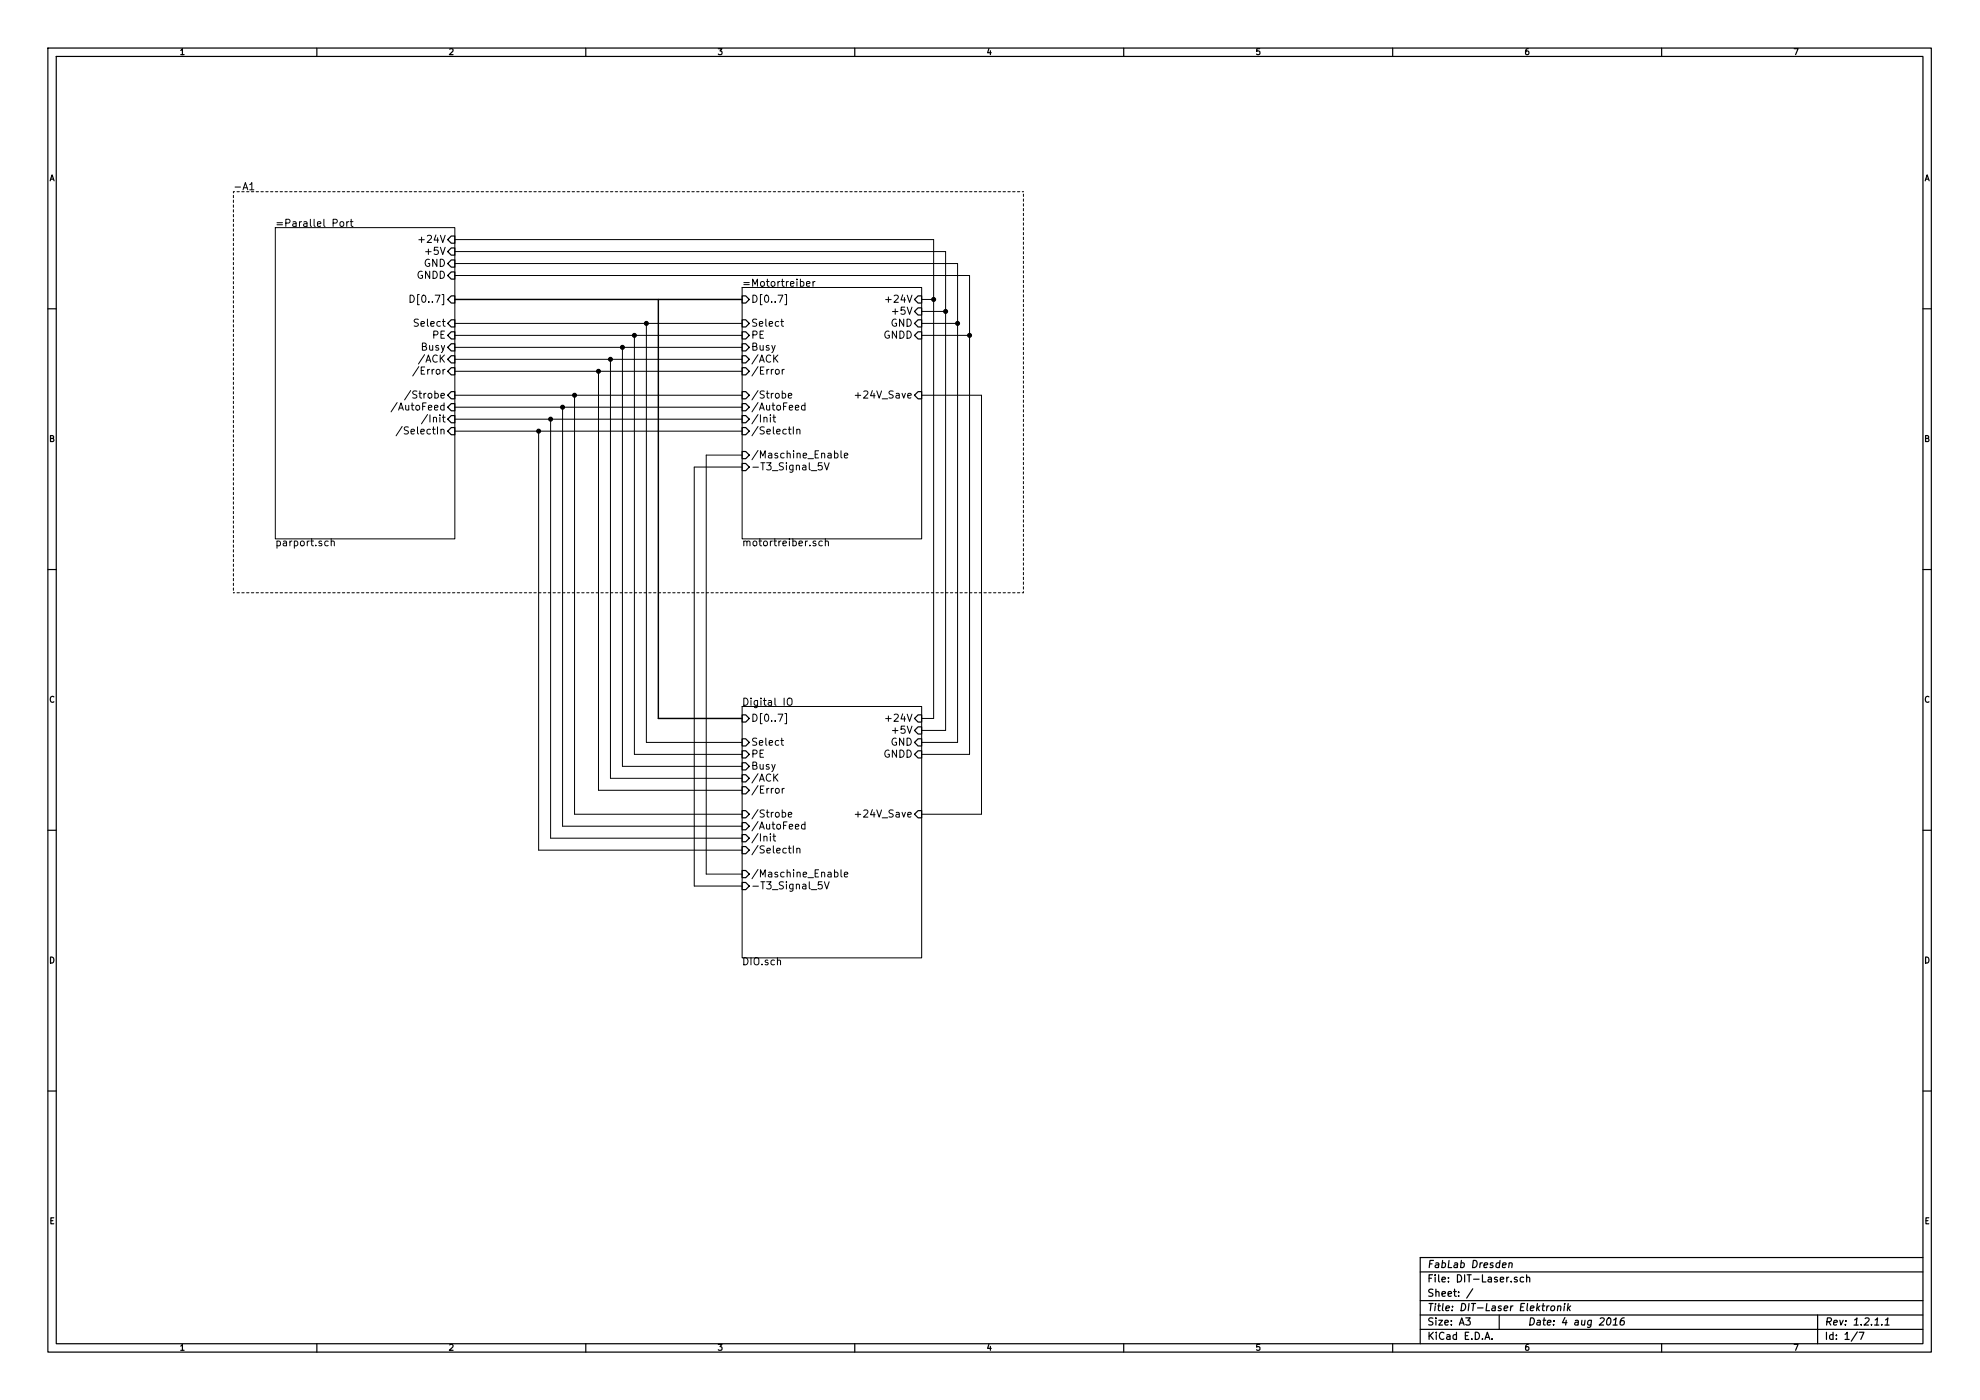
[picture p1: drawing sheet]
<svg xmlns="http://www.w3.org/2000/svg" width="420mm" height="297mm" viewBox="0 0 420 297" stroke-linecap="round" stroke-linejoin="round" font-family="sans-serif">
<g fill="none" stroke="#000" stroke-width=".25">
<path d="M10.2 10.2h399.6v276.7h-399.6zM11.9 12h396.2v273.1h-396.2zM67.2 10.2v1.8M124.3 10.2v1.8M181.4 10.2v1.8M238.5 10.2v1.8M295.5 10.2v1.8M352.6 10.2v1.8M95 50.8l.8-.7h.7v1.5h-.7zM95.8 55.2h.7v1.5h-.7l-.8-.8zM95.8 52.6h.7v1.5h-.7l-.8-.7zM95.8 57.7h.7v1.5h-.7l-.8-.7z"/>
<path d="M10.2 65.5h1.7M95 68.6l.8-.7h.7v1.5h-.7zM95.8 62.8h.7v1.5h-.7l-.8-.8zM95.8 70.4h.7v1.5h-.7l-.8-.7zM95.8 72.9h.7v1.6h-.7l-.8-.8zM95.8 75.5h.7v1.5h-.7l-.8-.8zM95.8 78h.7v1.5h-.7l-.8-.7zM157.5 67.9h.7l.8 .7-.8 .8h-.7zM157.5 70.4h.7l.8 .8-.8 .7h-.7zM157.5 72.9h.7l.8 .8-.8 .8h-.7zM157.5 75.5h.7l.8 .7-.8 .8h-.7zM157.5 78h.7l.8 .8-.8 .7h-.7z"/>
<path d="M157.5 62.8h.7l.8 .7-.8 .8h-.7zM194.1 66.1l.7-.8h.8v1.5h-.8zM194.8 62.8h.8v1.5h-.8l-.7-.8zM194.8 67.9h.8v1.5h-.8l-.7-.8zM194.8 70.4h.8v1.5h-.8l-.7-.7zM408.1 65.5h1.7M95 86.4l.8-.8h.7v1.6h-.7zM95 91.5l.8-.8h.7v1.5h-.7zM95.8 83.1h.7v1.5h-.7l-.8-.7zM95.8 88.2h.7v1.5h-.7l-.8-.8zM157.5 83.1h.7l.8 .8-.8 .7h-.7zM157.5 85.6h.7l.8 .8-.8 .8h-.7z"/>
<path d="M157.5 88.2h.7l.8 .7-.8 .8h-.7zM157.5 90.7h.7l.8 .8-.8 .7h-.7zM157.5 95.8h.7l.8 .8-.8 .7h-.7zM157.5 98.3h.7l.8 .8-.8 .8h-.7zM194.8 83.1h.8v1.5h-.8l-.7-.7zM10.2 120.8h1.7M408.1 120.8h1.7M157.5 151.7h.7l.8 .7-.8 .8h-.7zM157.5 156.8h.7l.8 .7-.8 .8h-.7zM157.5 159.3h.7l.8 .8-.8 .7h-.7zM194.8 151.7h.8v1.5h-.8l-.7-.8zM194.8 154.2h.8v1.5h-.8l-.7-.7z"/>
<path d="M194.8 156.8h.8v1.5h-.8l-.7-.8zM194.8 159.3h.8v1.5h-.8l-.7-.7zM10.2 176.2h1.7M157.5 172h.7l.8 .8-.8 .7h-.7zM157.5 174.5h.7l.8 .8-.8 .8h-.7zM157.5 177.1h.7l.8 .7-.8 .8h-.7zM157.5 179.6h.7l.8 .8-.8 .7h-.7zM157.5 161.8h.7l.8 .8-.8 .8h-.7zM157.5 164.4h.7l.8 .7-.8 .8h-.7zM157.5 166.9h.7l.8 .8-.8 .7h-.7zM194.8 172h.8v1.5h-.8l-.7-.7zM408.1 176.2h1.7"/>
<path d="M157.5 184.7h.7l.8 .8-.8 .7h-.7zM157.5 187.2h.7l.8 .8-.8 .8h-.7zM10.2 231.5h1.7M408.1 231.5h1.7M301.4 269.9h106.7M301.4 276h106.7M301.4 279h106.7M311 279.6h1l-.5 .6 .4 .2v.6l-.2 .1-.7-.1M312.5 273.4l-1.3 2M318.1 279v3.1M318.8 268.4l.8-.1-.1-.3h-.6l-.1 .7 .2 .2h.4M320.2 268.1l.3-.2 .3 .1v.9"/>
<path d="M320.3 267.9l-.2 1M321.9 271.1l-.3-.1-.3 .2 .1 .2 .5 .2v.3h-.6M323.3 271.1l-.4-.1-.3 .3 .1 .6 .2 .1 .4-.1M324 271.1a.36 .36 0 0 1 .6 .1v.8M324 270.5v1.5M328.7 277.1l-.5 .3M329.2 277.2l.3-.1 .4 .1v.6l-.4 .3-.4-.1zM330.6 277.2l.2-.1 .4 .1-.1 .9M330.6 277.1l-.1 1M332 277.1l-.1 1M332 276.6v.1M332.8 276.6l-.2 1.5"/>
<path d="M332.8 277.5l.4 .6M333.3 277.1l-.7 .6M341.2 279.8l.2-.2a.78 .78 0 0 1 .5 .7 .78 .78 0 0 1-.3 .7l-.4 .1-.3-.2v-.7zM344.7 279.6l-.5 .1a1.18 1.18 0 0 0-.3 1.4h.4l.3-.1 .1-.5-.3-.3h-.3l-.3 .3M385.7 279v6.1M408.1 266.8h-106.7v18.3M67.2 285.1v1.8M124.3 285.1v1.8M181.4 285.1v1.8M238.5 285.1v1.8M295.5 285.1v1.8M301.4 282.1h106.7"/>
<path d="M315.1 284.2l.5-1.5 .5 1.5M315.2 283.8h.8M316.6 284.1v.1M342.3 281.1h.9M342.4 280l.5-.4-.2 1.5M352.6 285.1v1.8M394.1 282.6l-1.3 2M394.5 282.7h1l-.6 1.5M399.3 281v.1M400 281.1h.9M400.1 280l.5-.4-.2 1.5"/>
</g>
<g fill="none" stroke="#000" stroke-width=".21">
<path d="M53 39.2l.4-.5v1.6M53 40.3h.9M58.4 48.3h38.1v66h-38.1zM72.2 47.2l.2-.2 .5 .2v.7l-.3 .1-.4-.1zM73.6 47v1M74 47l-.4 .3M74.3 47h.6M74.5 46.5v1.3l.4 .2M88.9 50.9h1.1M96.5 53.4h104.2v101.6h-5.1M96.5 55.9h106.7v101.6h-7.6M96.5 50.8h101.6v101.6h-2.5"/>
<path d="M96.5 58.5h109.2v101.6h-10.1M172.5 59.7v1M172.9 59.7l-.4 .3M87 62.6a.77 .77 0 0 1 .9 .8 .77 .77 0 0 1-.9 .7zM88.9 77.8l-1.3 2M96.5 68.6h61M96.5 71.2h61M96.5 73.7h61M96.5 76.2h61M96.5 78.8h61M127 78.8v88.9h30.5M129.5 76.2v88.9h28"/>
<path d="M132.1 73.7v88.9h25.4M134.6 71.2v88.9h22.9M137.2 68.6v88.9h20.3M157.5 61h38.1v53.3h-38.1zM165.7 68.2h.6M165.9 67.7v1.3l.4 .2M166 78.4v1M166.4 78.4l-.4 .3M166.5 62.5h.4v2.2h-.4M171.1 60.2l.8-.1-.1-.3-.4-.1-.3 .3 .1 .7h.6M187.9 63.6h1.2M195.6 63.5h2.5"/>
<path d="M195.6 68.6h7.6M195.6 71.2h10.1M195.6 66.1h5.1M84.3 85.4l-1.3 2M85.3 90.5l-1.3 2M87.1 82.9l-1.2 1.9M90.7 87.9l-1.3 2M96.5 83.9h61M96.5 86.4h61M96.5 88.9h61M96.5 91.5h61M114.3 91.5v88.9h43.2"/>
<path d="M116.8 88.9v88.9h40.7M119.4 86.4v88.9h38.1M121.9 83.9v88.9h35.6M157.5 96.6h-7.6v88.9h7.6M157.5 99.1h-10.2v88.9h10.2M163.5 88v.2M164 88.5h.6M164.2 88v1.3l.4 .2M167.3 84l.7-.2-.1-.3h-.4l-.2 .2 .1 .7h.5M168.4 90.6v1.5M169.1 91.2l.1-.1a.36 .36 0 0 1 .5 .2v.8M169.1 91.1v1"/>
<path d="M170.8 86.1l-.4-.1-.3 .3 .1 .6 .2 .1 .4-.1M170.8 85.5v1.5M174.4 98.2h-.7l-.1 .7 .2-.1h.5l.2 .3-.1 .5-.2 .1-.6-.1M174.9 98.2l.5 1.5 .5-1.5M177.1 96.2h.4l.3 .3-.1 .5-.2 .2-.4-.1M178.5 95.6v1.4l.2 .2M179.2 96.7l.7-.2-.1-.3h-.4l-.2 .2v.7h.6M181.5 83.9h1.2M195.6 83.9h12.7v88.9h-12.7M69.6 114.9l-.4-.1-.3 .3 .1 .6 .2 .1 .4-.1M70.3 114.9h.1a.36 .36 0 0 1 .5 .1v.8M70.3 114.3v1.5"/>
<path d="M174.5 114.9l-.4-.1-.3 .3v.6l.3 .1 .4-.1M175.1 114.9h.1a.36 .36 0 0 1 .6 .1v.8M175.1 114.3v1.5M157.5 149.9h38.1v53.3h-38.1zM165.7 157.1h.6M165.9 156.6v1.3l.4 .2M166.5 151.4h.4v2.2h-.4M167.1 148.3a.5 .5 0 0 1 .6-.2 .5 .5 0 0 1 .4 .5l-.1 .8-.3 .2a.53 .53 0 0 1-.6-.5zM187.9 152.5h1.2M163.5 176.9v.2M164 177.4h.6M164.2 176.9v1.3l.4 .2"/>
<path d="M166 167.3v1M166.4 167.3l-.4 .3M167.3 172.9l.7-.2-.1-.3h-.4l-.2 .2 .1 .7h.5M168.4 179.5v1.5M169.1 180v1M170.8 175l-.4-.1-.3 .3 .1 .6 .2 .1 .4-.1M170.8 174.4v1.5M181.5 172.8h1.2M169.1 180.1l.1-.1a.36 .36 0 0 1 .5 .2v.8M174.4 187.1h-.7l-.1 .7 .2-.1h.5l.2 .3-.1 .5-.2 .1-.6-.1M174.9 187.1l.5 1.5 .5-1.5M177.1 185.1h.4l.3 .3-.1 .5-.2 .2-.4-.1"/>
<path d="M178.5 184.5v1.4l.2 .2M179.2 185.6l.7-.2-.1-.3h-.4l-.2 .2v.7h.6"/>
</g>
<path d="M96.5 63.5h61M139.7 63.5v88.9h17.8" fill="none" stroke="#000" stroke-width=".3"/>
<path d="M49.5 40.7v85.1M217.2 40.7h-167.7M49.5 125.8h167.7M217.2 125.8v-85.1" fill="none" stroke="#000" stroke-width=".21" stroke-dasharray=".5" stroke-dashoffset=".3"/>
<g fill="#000" stroke="#000" stroke-width=".25">
<circle cx="127" cy="78.8" r=".41"/>
<circle cx="129.5" cy="76.2" r=".41"/>
<circle cx="132.1" cy="73.7" r=".41"/>
<circle cx="134.6" cy="71.2" r=".41"/>
<circle cx="137.2" cy="68.6" r=".41"/>
<circle cx="198.1" cy="63.5" r=".41"/>
<circle cx="200.7" cy="66.1" r=".41"/>
<circle cx="203.2" cy="68.6" r=".41"/>
<circle cx="205.7" cy="71.2" r=".41"/>
<circle cx="114.3" cy="91.5" r=".41"/>
<circle cx="116.8" cy="88.9" r=".41"/>
<circle cx="119.4" cy="86.4" r=".41"/>
<circle cx="121.9" cy="83.9" r=".41"/>
</g>
<g font-size="2.1">
<text x="49.5" y="40.4">-A1</text>
<text x="58.4" y="48.2">=Parallel Port</text>
<text x="89.6" y="51.6">+24V</text>
<text x="88.3" y="59.2">GNDD</text>
<text x="89.9" y="56.7">GND</text>
<text x="90.8" y="54.1">+5V</text>
<text x="88.1" y="64.3">D[0..7]</text>
<text x="157.5" y="60.9">=Motortreiber</text>
<text x="159.4" y="64.3">D[0..7]</text>
<text x="188.6" y="64.3">+24V</text>
<text x="88.3" y="69.4">Select</text>
<text x="91.8" y="71.9">PE</text>
<text x="159.4" y="69.4">Select</text>
<text x="159.4" y="71.9">PE</text>
<text x="187.4" y="71.9">GNDD</text>
<text x="188.9" y="69.4">GND</text>
<text x="189.8" y="66.8">+5V</text>
<text x="89.4" y="74.5">Busy</text>
<text x="89.4" y="77">/ACK</text>
<text x="159.4" y="74.5">Busy</text>
<text x="159.4" y="77">/ACK</text>
<text x="88.8" y="79.5">/Error</text>
<text x="159.4" y="79.5">/Error</text>
<text x="84.2" y="87.2">/AutoFeed</text>
<text x="87.3" y="84.6">/Strobe</text>
<text x="90.8" y="89.7">/Init</text>
<text x="159.4" y="84.6">/Strobe</text>
<text x="159.4" y="87.2">/AutoFeed</text>
<text x="159.4" y="89.7">/Init</text>
<text x="182.5" y="84.6">+24V_Save</text>
<text x="85.9" y="92.2">/SelectIn</text>
<text x="159.4" y="92.2">/SelectIn</text>
<text x="159.4" y="97.3">/Maschine_Enable</text>
<text x="159.4" y="99.9">-T3_Signal_5V</text>
<text x="58.4" y="116">parport.sch</text>
<text x="157.5" y="116">motortreiber.sch</text>
<text x="157.5" y="149.8">Digital IO</text>
<text x="159.4" y="153.2">D[0..7]</text>
<text x="188.6" y="153.2">+24V</text>
<text x="189.8" y="155.7">+5V</text>
<text x="159.4" y="158.3">Select</text>
<text x="159.4" y="160.8">PE</text>
<text x="187.4" y="160.8">GNDD</text>
<text x="188.9" y="158.3">GND</text>
<text x="159.4" y="163.4">Busy</text>
<text x="159.4" y="165.9">/ACK</text>
<text x="159.4" y="173.5">/Strobe</text>
<text x="159.4" y="168.4">/Error</text>
<text x="182.5" y="173.5">+24V_Save</text>
<text x="159.4" y="176.1">/AutoFeed</text>
<text x="159.4" y="178.6">/Init</text>
<text x="159.4" y="181.1">/SelectIn</text>
<text x="159.4" y="186.2">/Maschine_Enable</text>
<text x="159.4" y="188.8">-T3_Signal_5V</text>
<text x="157.5" y="204.9">DIO.sch</text>
<text x="302.9" y="269.1">FabLab Dresden</text>
<text x="302.9" y="272.1">File: DIT-Laser.sch</text>
<text x="302.9" y="275.2">Sheet: /</text>
<text x="302.9" y="281.3">Size: A3</text>
<text x="302.9" y="278.2">Title: DIT-Laser Elektronik</text>
<text x="324.2" y="281.3">Date: 4 aug 2016</text>
<text x="387.2" y="281.3">Rev: 1.2.1.1</text>
<text x="302.9" y="284.3">KiCad E.D.A.</text>
<text x="387.2" y="284.3">Id: 1/7</text>
</g>
<g font-size="1.8">
<text x="38.2" y="11.7">1</text>
<text x="95.3" y="11.7">2</text>
<text x="152.4" y="11.7">3</text>
<text x="209.4" y="11.7">4</text>
<text x="266.5" y="11.7">5</text>
<text x="323.6" y="11.7">6</text>
<text x="380.7" y="11.7">7</text>
<text x="10.4" y="38.5">A</text>
<text x="408.3" y="38.5">A</text>
<text x="10.4" y="93.8">B</text>
<text x="408.3" y="93.8">B</text>
<text x="10.4" y="149.1">C</text>
<text x="408.3" y="149.1">C</text>
<text x="10.4" y="204.5">D</text>
<text x="408.3" y="204.5">D</text>
<text x="10.5" y="259.8">E</text>
<text x="408.4" y="259.8">E</text>
<text x="38.2" y="286.6">1</text>
<text x="95.3" y="286.6">2</text>
<text x="152.4" y="286.6">3</text>
<text x="209.4" y="286.6">4</text>
<text x="266.5" y="286.6">5</text>
<text x="323.6" y="286.6">6</text>
<text x="380.7" y="286.6">7</text>
</g>
</svg>
